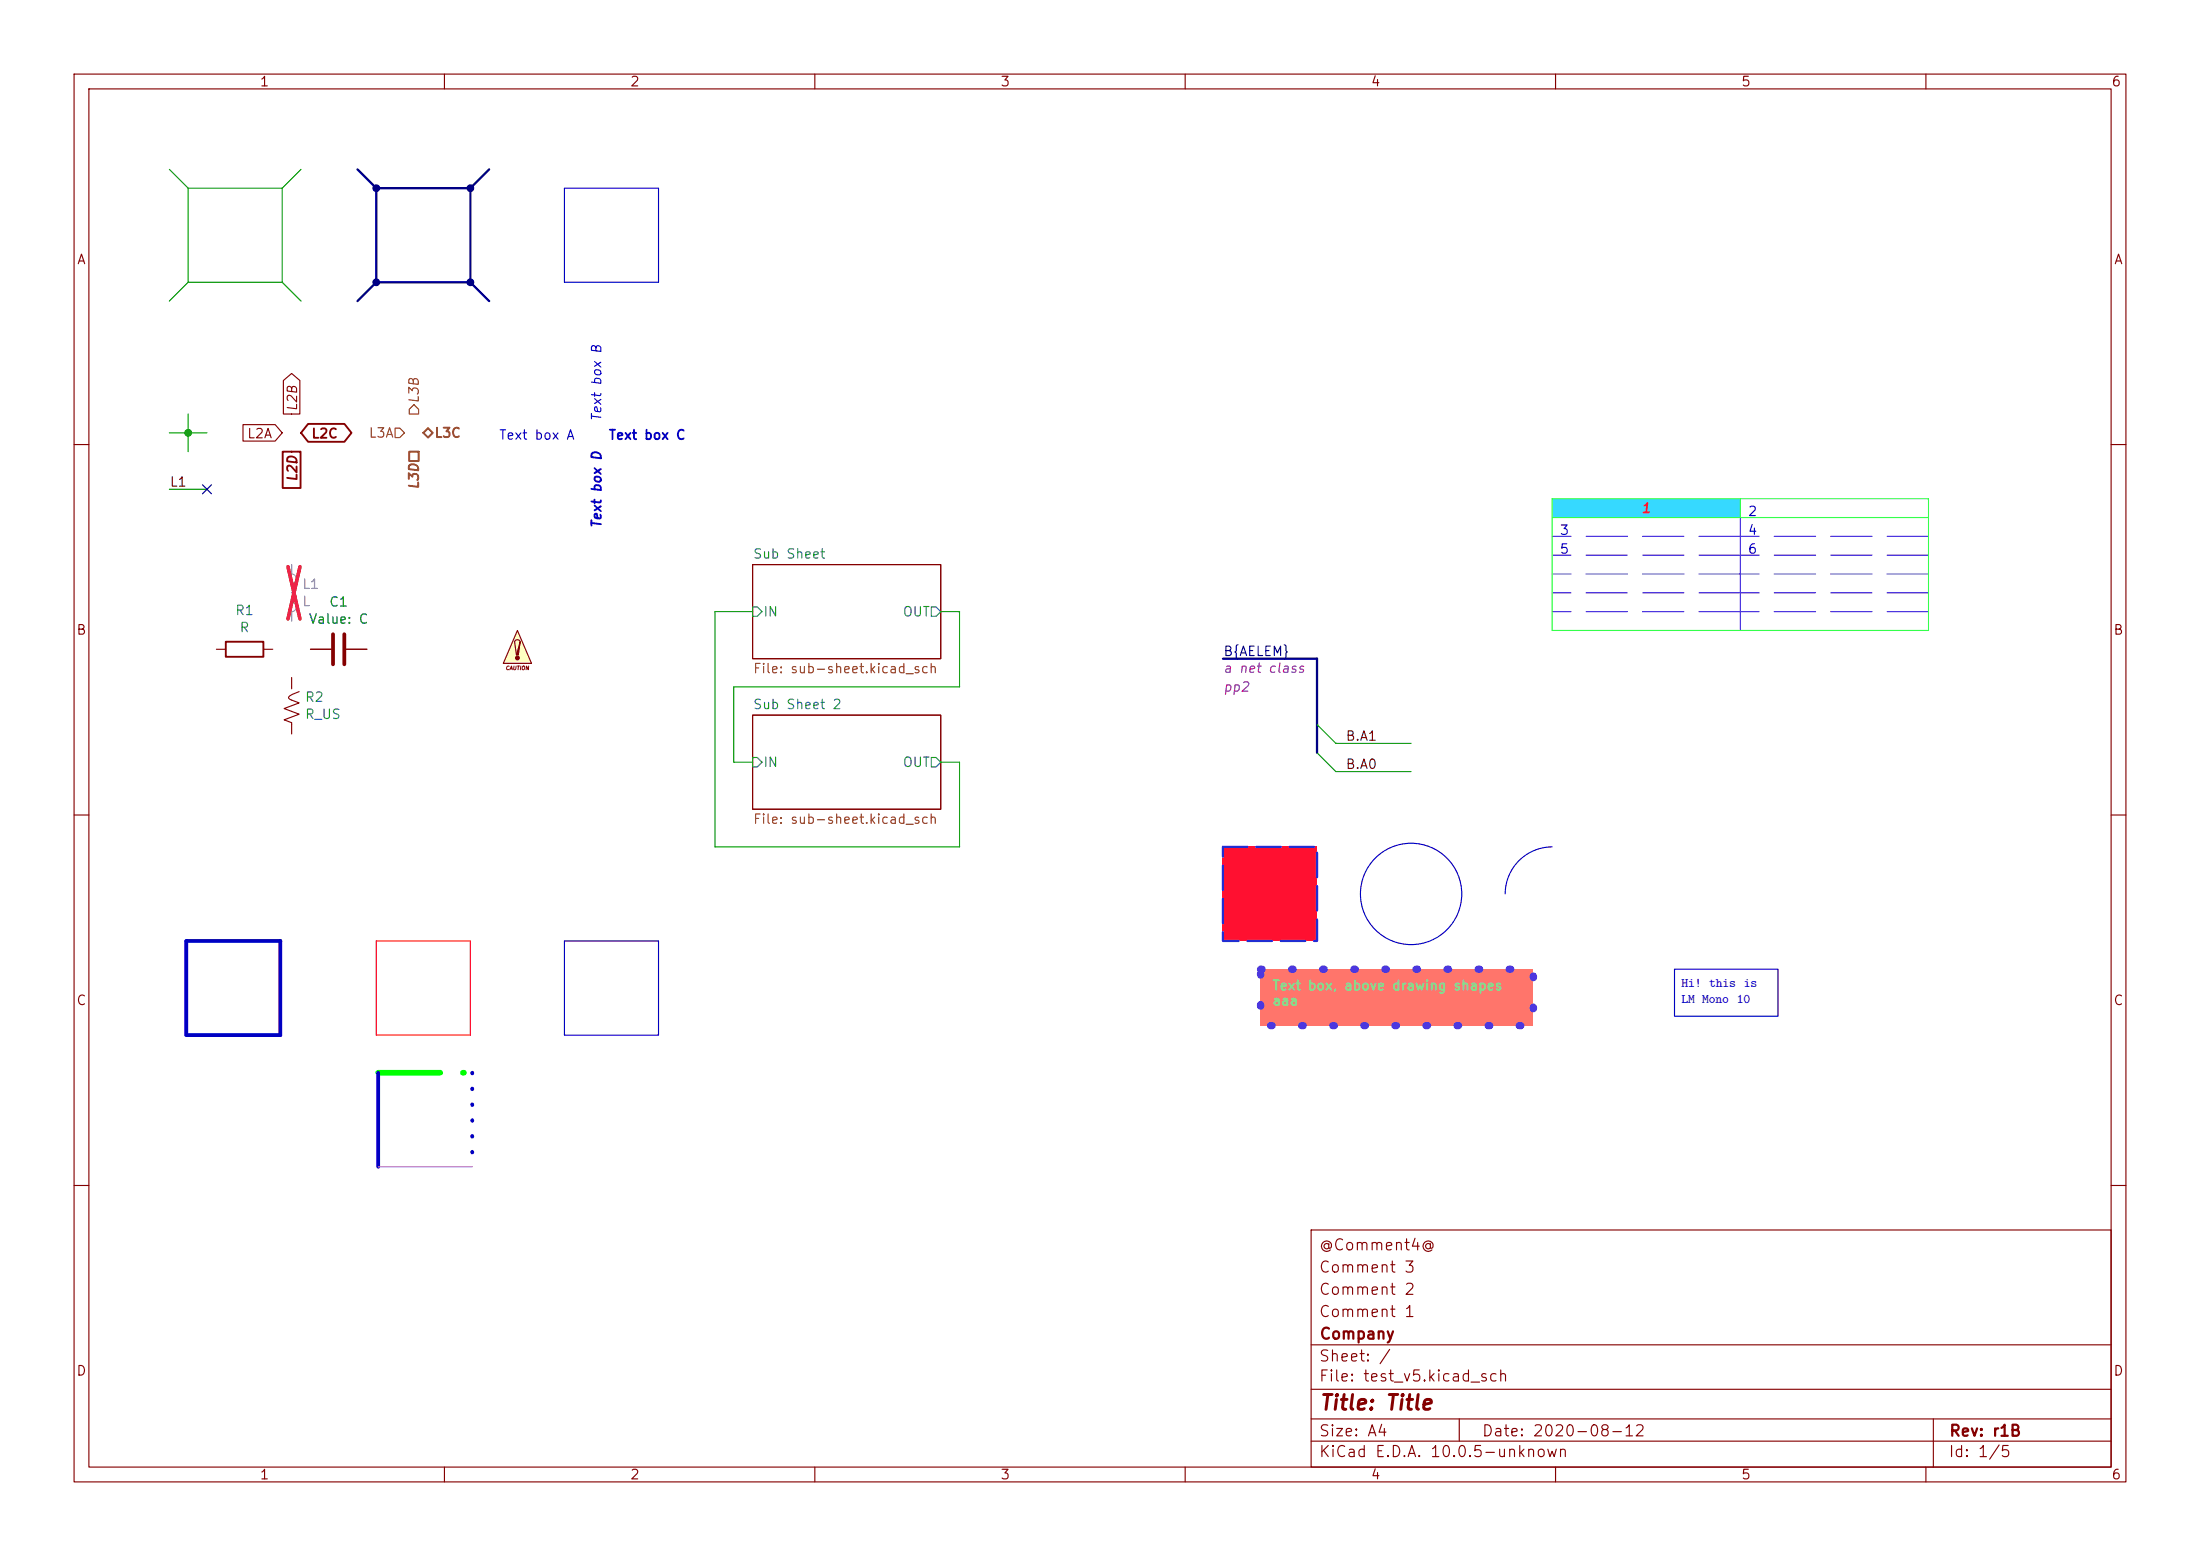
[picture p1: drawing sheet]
<svg xmlns="http://www.w3.org/2000/svg" width="297mm" height="210mm" viewBox="0 0 297 210" stroke-linecap="round" stroke-linejoin="round" font-family="sans-serif">
<g fill="none" stroke="#840000" stroke-width=".15">
<path d="M10 10h277v190h-277zM12 12h273v186h-273zM60 10v2M110 10v2M160 10v2M210 10v2M260 10v2M10 60h2M101.6 76.2h25.4v12.7h-25.4zM285 60h2M101.6 96.5h25.4v12.7h-25.4zM10 110h2"/>
<path d="M285 110h2M10 160h2M177 166h108v32h-108zM285 160h2M60 198v2M110 198v2M160 198v2M177 194.5h108M177 191.5h108M177 187.5h108M177 181.5h108M197 191.5v3"/>
<path d="M210 198v2M260 198v2M261 191.5v6.5"/>
</g>
<path d="M209.5 67.3h25.4v2.6h-25.4z" fill="#36d9ff"/>
<path d="M170.2 130.8h36.8v7.6h-36.8z" fill="#ff756b"/>
<path d="M165.1 114.3h12.7v12.7h-12.7z" fill="#ff1030"/>
<path d="M101.6 76.2h25.4v12.7h-25.4zM29.2 87.6h1.3M35.6 87.6h1.2M39.4 91.4v1.6M40.4 93.3l-1.3 .6-.1 .3 .1 .2 1.3 .5-2 .7 2 .8-2 .8 1 .3v1.6M41.9 87.6h2.8M46.7 87.6h2.8M101.6 96.5h25.4v12.7h-25.4z" fill="none" stroke="#840000" stroke-width=".15"/>
<path d="M101.6 81.9h.6l.7 .7-.7 .6h-.6zM125.7 81.9h.7l.6 .7-.6 .6h-.7zM101.6 102.2h.6l.7 .7-.7 .6h-.6zM125.7 102.2h.7l.6 .7-.6 .6h-.7z" fill="none" stroke="#006464" stroke-width=".15"/>
<path d="M39.4 76.2v1.3a.64 .64 0 0 1 .6 .6 .64 .64 0 0 1-.6 .6 .64 .64 0 0 1 .6 .7 .64 .64 0 0 1-.6 .6 .64 .64 0 0 1 .6 .6 .64 .64 0 0 1-.6 .7 .64 .64 0 0 1 .6 .6 .64 .64 0 0 1-.6 .7v1.2" fill="none" stroke="#9c9b98" stroke-width=".15"/>
<path d="M38.9 76.5l1.6 7M40.5 76.5l-1.6 7" fill="none" stroke="#e12e31" stroke-width=".46"/>
<path d="M30.5 86.6h5.1v2h-5.1z" fill="none" stroke="#840000" stroke-width=".25"/>
<path d="M45 85.6v4.1M46.5 85.6v4.1" fill="none" stroke="#840000" stroke-width=".51"/>
<path d="M69.8 85.1l2 4.4h-3.9z" fill="#ffffc2"/>
<path d="M32.8 57.3h4.3l1 1.1-1 1.1h-4.3zM38.3 51.4l1.1-1 1.1 1v4.5h-2.2zM41.9 87.6h2.8M46.7 87.6h2.8M69.5 86.6l.1-.2 .3-.1 .2 .1 .1 .2M69.8 85.1l2 4.4h-3.9z" fill="none" stroke="#840000" stroke-width=".15"/>
<g fill="#840000" stroke="#840000" stroke-width=".15">
<path d="M69.5 86.6l.2 1.8z"/>
<path d="M70.2 86.6l-.2 1.8h-.3z"/>
<circle cx="69.8" cy="88.8" r=".25"/>
</g>
<path d="M53.3 57.8h.7l.6 .6-.6 .7h-.7zM55.9 54.6l.6 .6v.7h-1.3v-.7z" fill="none" stroke="#725600" stroke-width=".15"/>
<path d="M57.1 58.4l.7-.6 .6 .6-.6 .7zM55.2 61h1.3v1.2h-1.3z" fill="none" stroke="#725600" stroke-width=".25"/>
<path d="M41.6 57.2h4.9l.9 1.2-.9 1.2h-4.9l-1-1.2zM38.2 61h2.4v4.9h-2.4z" fill="none" stroke="#840000" stroke-width=".25"/>
<path d="M209.5 69.9h50.8M209.5 67.3h50.8v17.8h-50.8zM234.9 67.3v2.6" fill="none" stroke="#34ff4c" stroke-width=".15"/>
<g fill="none" stroke="#4a1cff" stroke-width=".15" stroke-dasharray="5.6 2">
<path d="M234.9 69.9v2.5M234.9 72.4v2.5M234.9 74.9v2.6M234.9 77.5v2.5M234.9 72.4h-25.4M234.9 74.9h-25.4M234.9 77.5h-25.4M260.3 72.4h-25.4M260.3 74.9h-25.4M260.3 77.5h-25.4M234.9 80v2.6M234.9 82.6v2.5"/>
<path d="M234.9 80h-25.4M234.9 82.6h-25.4M260.3 80h-25.4M260.3 82.6h-25.4"/>
</g>
<g fill="none" stroke="#0000c2" stroke-width=".15">
<path d="M76.2 25.4h12.7v12.7h-12.7zM209.5 114.3a6.3 6.3 0 0 0-6.3 6.4M76.2 127h12.7v12.7h-12.7zM226.1 130.8h13.9v6.4h-13.9z"/>
<circle cx="190.5" cy="120.6" r="6.8"/>
</g>
<path d="M51.1 144.8h12.7" fill="none" stroke="#0f0" stroke-width=".76" stroke-dasharray="8.4 3 .2 3"/>
<path d="M25.1 127h12.7v12.7h-12.7zM51.1 144.8v12.7" fill="none" stroke="#0000c2" stroke-width=".51"/>
<path d="M63.8 144.8v12.7" fill="none" stroke="#0000c2" stroke-width=".51" stroke-dasharray=".1 2"/>
<path d="M50.8 127h12.7v12.7h-12.7z" fill="none" stroke="#f00" stroke-width=".15"/>
<path d="M51.1 157.5h12.7" fill="none" stroke="#f0f" stroke-width=".15"/>
<path d="M48.3 22.9l2.5 2.5M50.8 38.1l-2.5 2.5M50.8 25.4h12.7M50.8 38.1h12.7M50.8 25.4v12.7M63.5 38.1l2.5 2.5M63.5 25.4v12.7M66 22.9l-2.5 2.5M165.1 88.9h12.7v12.7" fill="none" stroke="#000084" stroke-width=".3"/>
<g fill="none" stroke="#009600" stroke-width=".15">
<path d="M22.9 22.9l2.5 2.5M25.4 25.4v12.7M25.4 38.1h12.7M25.4 25.4h12.7M25.4 38.1l-2.5 2.5M38.1 25.4v12.7M38.1 38.1l2.5 2.5M40.6 22.9l-2.5 2.5M22.9 58.4h5M25.4 55.9v5.1M22.9 66h5M101.6 82.6h-5.1v31.7h33v-11.4h-2.5"/>
<path d="M127 82.6h2.5v10.1h-30.4v10.2h2.5M177.8 97.8l2.5 2.5h10.2M177.8 101.6l2.5 2.5h10.2"/>
</g>
<path d="M27.3 65.4l1.2 1.2M28.5 65.4l-1.2 1.2" fill="none" stroke="#000084" stroke-width=".15"/>
<path d="M170.2 130.8h36.8v7.6h-36.8z" fill="none" stroke="#3855ff" stroke-width="1" stroke-dasharray=".2 4"/>
<path d="M165.1 114.3h12.7v12.7h-12.7z" fill="none" stroke="#0e2cff" stroke-width=".3" stroke-dasharray="3.3 1.2"/>
<path d="M39.4 76.2v1.3M39.4 82.6v1.2" fill="none" stroke="#9c9b98" stroke-width=".15"/>
<path d="M38.9 76.5l1.6 7M40.5 76.5l-1.6 7" fill="none" stroke="#e12e31" stroke-width=".46"/>
<g fill="#000084" stroke="#000084" stroke-width=".14">
<circle cx="63.5" cy="25.4" r=".46"/>
<circle cx="50.8" cy="38.1" r=".46"/>
<circle cx="50.8" cy="25.4" r=".46"/>
<circle cx="63.5" cy="38.1" r=".46"/>
</g>
<circle cx="25.4" cy="58.4" r=".46" fill="#009600" stroke="#009600" stroke-width=".14"/>
<text font-size="2" fill="#840000" x="178" y="190.8">Title: Title</text>
<g font-size="1.8" fill="#0000c2">
<text x="227" y="133.3">Hi! this is</text>
<text x="227" y="135.4">LM Mono 10</text>
</g>
<g font-size="1.5" fill="#840000">
<text x="178" y="172.1">Comment 3</text>
<text x="178" y="169.1">@Comment4@</text>
<text x="178" y="178.1">Comment 1</text>
<text x="178" y="175.1">Comment 2</text>
<text x="178" y="184.1">Sheet: /</text>
<text x="178" y="181.1">Company</text>
<text x="178" y="186.8">File: test_v5.kicad_sch</text>
<text x="178" y="197">KiCad E.D.A. 10.0.5-unknown</text>
<text x="178" y="194.2">Size: A4</text>
<text x="200" y="194.2">Date: 2020-08-12</text>
<text x="263" y="197">Id: 1/5</text>
<text x="263" y="194.2">Rev: r1B</text>
</g>
<g font-size="1.3" fill="#840000">
<text x="35" y="12">1</text>
<text x="85" y="12">2</text>
<text x="135" y="12">3</text>
<text x="185" y="12">4</text>
<text x="235" y="12">5</text>
<text x="285" y="12">6</text>
<text x="10.3" y="36">A</text>
<text x="285.3" y="36">A</text>
<text x="33.3" y="59.5">L2A</text>
<text x="40.4" y="55.6" transform="rotate(-90 40.4 55.6)">L2B</text>
<text x="42" y="59.5">L2C</text>
<text x="40.4" y="65.1" transform="rotate(-90 40.4 65.1)">L2D</text>
<text x="10.2" y="86">B</text>
<text x="285.2" y="86">B</text>
<text x="10.2" y="136">C</text>
<text x="285.2" y="136">C</text>
<text x="10.2" y="186">D</text>
<text x="285.2" y="186">D</text>
<text x="35" y="200">1</text>
<text x="85" y="200">2</text>
<text x="135" y="200">3</text>
<text x="185" y="200">4</text>
<text x="235" y="200">5</text>
<text x="285" y="200">6</text>
</g>
<g font-size="1.3" fill="#725600">
<text x="49.7" y="59.4">L3A</text>
<text x="56.8" y="54.6" transform="rotate(-90 56.8 54.6)">L3B</text>
<text x="58.6" y="59.4">L3C</text>
<text x="56.8" y="66.2" transform="rotate(-90 56.8 66.2)">L3D</text>
<text x="101.6" y="91.2">File: sub-sheet.kicad_sch</text>
<text x="101.6" y="111.5">File: sub-sheet.kicad_sch</text>
</g>
<g font-size="1.3" fill="#0000c2">
<text x="67.3" y="59.7">Text box A</text>
<text x="81.5" y="57" transform="rotate(-90 81.5 57)">Text box B</text>
<text x="82.1" y="59.7">Text box C</text>
<text x="81.5" y="71.4" transform="rotate(-90 81.5 71.4)">Text box D</text>
<text x="235.9" y="70">2</text>
<text x="210.5" y="72.5">3</text>
<text x="210.5" y="75">5</text>
<text x="235.9" y="72.5">4</text>
<text x="235.9" y="75">6</text>
</g>
<g font-size="1.3" fill="#0f0f0f">
<text x="22.8" y="66">L1</text>
<text x="181.6" y="100.3">B.A1</text>
<text x="181.6" y="104.1">B.A0</text>
</g>
<text font-size="1.3" fill="#ff2126" x="221.5" y="69.5">1</text>
<g font-size="1.3" fill="#006464">
<text x="101.6" y="75.7">Sub Sheet</text>
<text x="31.7" y="83.3">R1</text>
<text x="44.4" y="82.2">C1</text>
<text x="102.9" y="83.5">IN</text>
<text x="121.8" y="83.5">OUT</text>
<text x="32.3" y="85.6">R</text>
<text x="41.6" y="84.5">Value: C</text>
<text x="41.1" y="95">R2</text>
<text x="41.1" y="97.4">R_US</text>
<text x="101.6" y="96">Sub Sheet 2</text>
<text x="102.9" y="103.8">IN</text>
<text x="121.8" y="103.8">OUT</text>
</g>
<g font-size="1.3" fill="#939391">
<text x="40.7" y="79.8">L1</text>
<text x="40.7" y="82.1">L</text>
</g>
<text font-size="1.3" fill="#000084" x="165.1" y="88.9">B{AELEM}</text>
<g font-size="1.3" fill="#840084">
<text x="165" y="91.1">a net class</text>
<text x="165" y="93.7">pp2</text>
</g>
<g font-size="1.3" fill="#7cff83">
<text x="171.7" y="134">Text box, above drawing shapes</text>
<text x="171.7" y="136">aaa</text>
</g>
<text font-size=".5" fill="#840000" x="68.2" y="90.6">CAUTION</text>
</svg>
